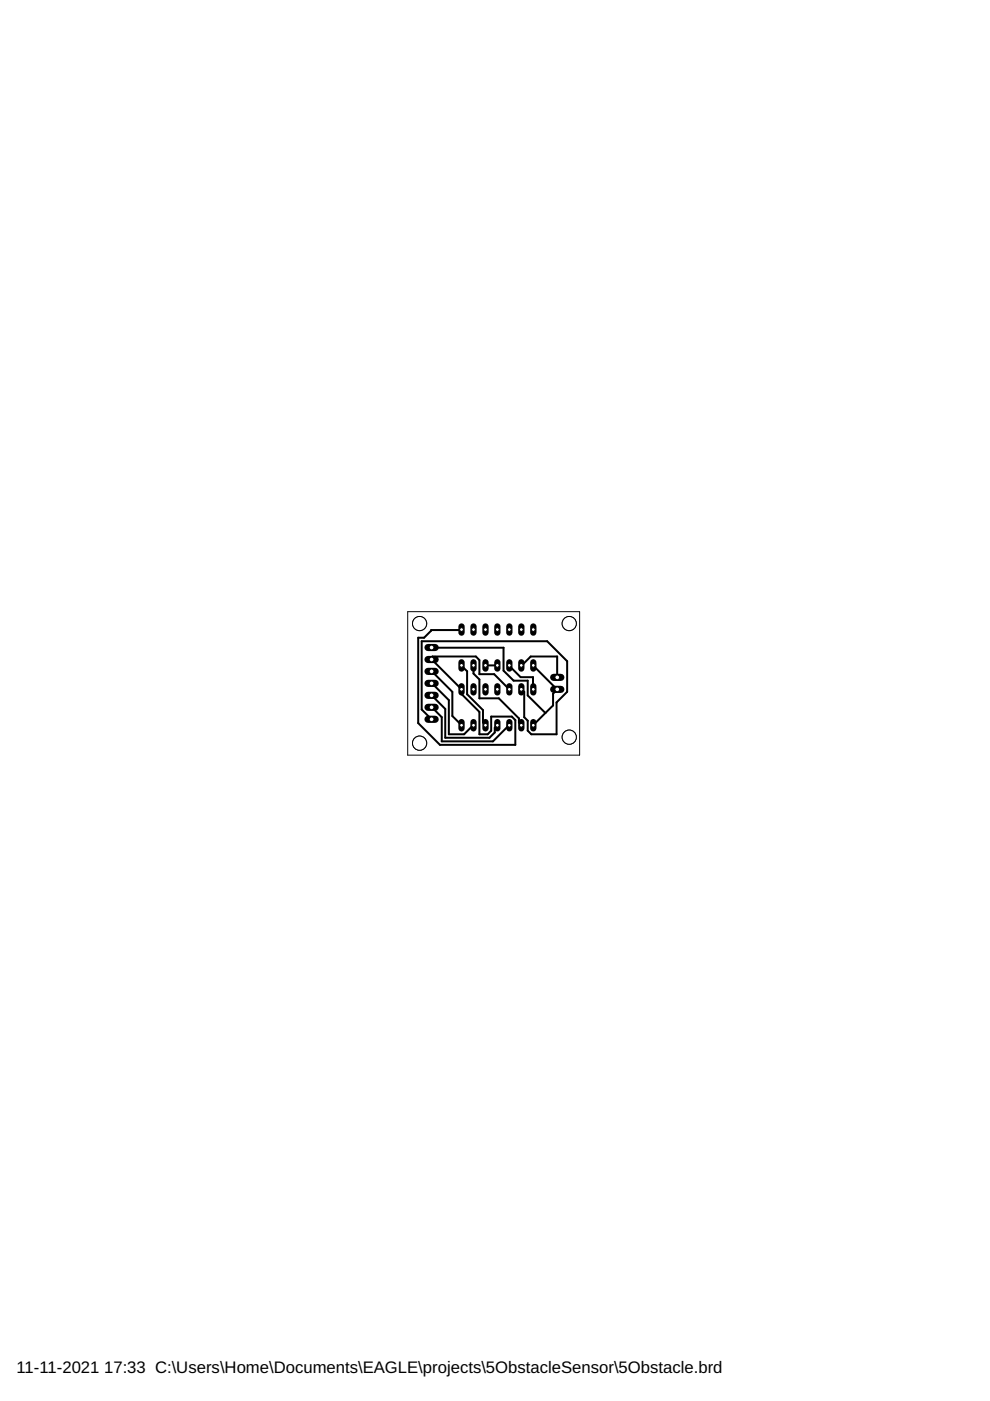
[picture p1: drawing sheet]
<svg xmlns="http://www.w3.org/2000/svg" width="210mm" height="297mm" viewBox="0 0 210 297" stroke-linecap="round" stroke-linejoin="round" font-family="sans-serif">
<g fill="none" stroke="#000" stroke-width=".42">
<path d="M91.5 137.3h15.3v4.9l2.1 2.1h3v3.1l3.7 3.8M97.9 133.5l-6.5 .1-1.5 1.6h-1.2v18.1l4.6 4.6h16v-5.2l-.8-.8h-4.4v3l-.7 .8h-1.8v-4.8l-3.7-3.7-.1-1.1-6.3-6.3 .2-.1v-.5h9.2l.7 .8v2.9h3.2l3.2 3.3M91.5 144.9l3.7 3.5v7.3h3.2l2-1.9M91.5 142.3l4.4 4.4v5.1l2 2M91.5 147.4l2.9 2.9v6.1h9.4l1.1-1.1v-1l.6-.5M91.5 150l2.2 2.1v5.1h10.8l3.5-3.4M97.9 141.1l1.1 1.2v4.9l3.4 3.4v2.6l.5 .6M100.4 141.1v1.7l1.2 1.3v4h4.2l4.2 4.2v.9l.5 .6M102.9 141.1h2.6M108 141.1l2.4 2.5h2.6l.1 2.6M110.5 146.2l.6 .5v5.4l.8 .7v2.1l.7 .8h5.4v-6.8l2.2-2.2v-6.5l-4.2-4.2h-26.6v14.4l2.1 2.1M110.5 141.1l2-1.9h5.6v4.4"/>
<path d="M113.1 141.1l5.1 5.1-.9 .9v2.5l-1.7 1.6M115.6 151.2l-2.5 2.6M118.1 143.6h.1"/>
</g>
<path d="M97.9 153.1v1.3" fill="none" stroke="#000" stroke-width="1.3"/>
<circle cx="97.9" cy="153.8" r=".4" fill="#fff" stroke="#000" stroke-width=".21"/>
<path d="M100.4 153.1v1.3" fill="none" stroke="#000" stroke-width="1.3"/>
<circle cx="100.4" cy="153.8" r=".4" fill="#fff" stroke="#000" stroke-width=".21"/>
<path d="M113.1 153.1v1.3" fill="none" stroke="#000" stroke-width="1.3"/>
<circle cx="113.1" cy="153.8" r=".4" fill="#fff" stroke="#000" stroke-width=".21"/>
<path d="M113.1 145.5v1.3" fill="none" stroke="#000" stroke-width="1.3"/>
<circle cx="113.1" cy="146.2" r=".4" fill="#fff" stroke="#000" stroke-width=".21"/>
<path d="M102.9 153.1v1.3" fill="none" stroke="#000" stroke-width="1.3"/>
<circle cx="102.9" cy="153.8" r=".4" fill="#fff" stroke="#000" stroke-width=".21"/>
<path d="M105.5 153.1v1.3" fill="none" stroke="#000" stroke-width="1.3"/>
<circle cx="105.5" cy="153.8" r=".4" fill="#fff" stroke="#000" stroke-width=".21"/>
<path d="M110.5 153.1v1.3" fill="none" stroke="#000" stroke-width="1.3"/>
<circle cx="110.5" cy="153.8" r=".4" fill="#fff" stroke="#000" stroke-width=".21"/>
<path d="M108 153.1v1.3" fill="none" stroke="#000" stroke-width="1.3"/>
<circle cx="108" cy="153.8" r=".4" fill="#fff" stroke="#000" stroke-width=".21"/>
<path d="M110.5 145.5v1.3" fill="none" stroke="#000" stroke-width="1.3"/>
<circle cx="110.5" cy="146.2" r=".4" fill="#fff" stroke="#000" stroke-width=".21"/>
<path d="M108 145.5v1.3" fill="none" stroke="#000" stroke-width="1.3"/>
<circle cx="108" cy="146.2" r=".4" fill="#fff" stroke="#000" stroke-width=".21"/>
<path d="M105.5 145.5v1.3" fill="none" stroke="#000" stroke-width="1.3"/>
<circle cx="105.5" cy="146.2" r=".4" fill="#fff" stroke="#000" stroke-width=".21"/>
<path d="M102.9 145.5v1.3" fill="none" stroke="#000" stroke-width="1.3"/>
<circle cx="102.9" cy="146.2" r=".4" fill="#fff" stroke="#000" stroke-width=".21"/>
<path d="M100.4 145.5v1.3" fill="none" stroke="#000" stroke-width="1.3"/>
<circle cx="100.4" cy="146.2" r=".4" fill="#fff" stroke="#000" stroke-width=".21"/>
<path d="M97.9 145.5v1.3" fill="none" stroke="#000" stroke-width="1.3"/>
<circle cx="97.9" cy="146.2" r=".4" fill="#fff" stroke="#000" stroke-width=".21"/>
<path d="M97.9 140.4v1.4" fill="none" stroke="#000" stroke-width="1.3"/>
<circle cx="97.9" cy="141.1" r=".4" fill="#fff" stroke="#000" stroke-width=".21"/>
<path d="M100.4 140.4v1.4" fill="none" stroke="#000" stroke-width="1.3"/>
<circle cx="100.4" cy="141.1" r=".4" fill="#fff" stroke="#000" stroke-width=".21"/>
<path d="M113.1 140.4v1.4" fill="none" stroke="#000" stroke-width="1.3"/>
<circle cx="113.1" cy="141.1" r=".4" fill="#fff" stroke="#000" stroke-width=".21"/>
<path d="M113.1 132.8v1.3" fill="none" stroke="#000" stroke-width="1.3"/>
<circle cx="113.1" cy="133.5" r=".4" fill="#fff" stroke="#000" stroke-width=".21"/>
<path d="M102.9 140.4v1.4" fill="none" stroke="#000" stroke-width="1.3"/>
<circle cx="102.9" cy="141.1" r=".4" fill="#fff" stroke="#000" stroke-width=".21"/>
<path d="M105.5 140.4v1.4" fill="none" stroke="#000" stroke-width="1.3"/>
<circle cx="105.5" cy="141.1" r=".4" fill="#fff" stroke="#000" stroke-width=".21"/>
<path d="M110.5 140.4v1.4" fill="none" stroke="#000" stroke-width="1.3"/>
<circle cx="110.5" cy="141.1" r=".4" fill="#fff" stroke="#000" stroke-width=".21"/>
<path d="M108 140.4v1.4" fill="none" stroke="#000" stroke-width="1.3"/>
<circle cx="108" cy="141.1" r=".4" fill="#fff" stroke="#000" stroke-width=".21"/>
<path d="M110.5 132.8v1.3" fill="none" stroke="#000" stroke-width="1.3"/>
<circle cx="110.5" cy="133.5" r=".4" fill="#fff" stroke="#000" stroke-width=".21"/>
<path d="M108 132.8v1.3" fill="none" stroke="#000" stroke-width="1.3"/>
<circle cx="108" cy="133.5" r=".4" fill="#fff" stroke="#000" stroke-width=".21"/>
<path d="M105.5 132.8v1.3" fill="none" stroke="#000" stroke-width="1.3"/>
<circle cx="105.5" cy="133.5" r=".4" fill="#fff" stroke="#000" stroke-width=".21"/>
<path d="M102.9 132.8v1.3" fill="none" stroke="#000" stroke-width="1.3"/>
<circle cx="102.9" cy="133.5" r=".4" fill="#fff" stroke="#000" stroke-width=".21"/>
<path d="M100.4 132.8v1.3" fill="none" stroke="#000" stroke-width="1.3"/>
<circle cx="100.4" cy="133.5" r=".4" fill="#fff" stroke="#000" stroke-width=".21"/>
<path d="M97.9 132.8v1.3" fill="none" stroke="#000" stroke-width="1.3"/>
<circle cx="97.9" cy="133.5" r=".4" fill="#fff" stroke="#000" stroke-width=".21"/>
<path d="M90.7 147.4h1.6" fill="none" stroke="#000" stroke-width="1.5"/>
<circle cx="91.5" cy="147.4" r=".51" fill="#fff" stroke="#000" stroke-width=".21"/>
<path d="M90.7 150h1.6" fill="none" stroke="#000" stroke-width="1.5"/>
<circle cx="91.5" cy="150" r=".51" fill="#fff" stroke="#000" stroke-width=".21"/>
<path d="M90.7 152.5h1.6" fill="none" stroke="#000" stroke-width="1.5"/>
<circle cx="91.5" cy="152.5" r=".51" fill="#fff" stroke="#000" stroke-width=".21"/>
<path d="M90.7 144.9h1.6" fill="none" stroke="#000" stroke-width="1.5"/>
<circle cx="91.5" cy="144.9" r=".51" fill="#fff" stroke="#000" stroke-width=".21"/>
<path d="M90.7 142.3h1.6" fill="none" stroke="#000" stroke-width="1.5"/>
<circle cx="91.5" cy="142.3" r=".51" fill="#fff" stroke="#000" stroke-width=".21"/>
<path d="M90.7 139.8h1.6" fill="none" stroke="#000" stroke-width="1.5"/>
<circle cx="91.5" cy="139.8" r=".51" fill="#fff" stroke="#000" stroke-width=".21"/>
<path d="M90.7 137.3h1.6" fill="none" stroke="#000" stroke-width="1.5"/>
<circle cx="91.5" cy="137.3" r=".51" fill="#fff" stroke="#000" stroke-width=".21"/>
<path d="M117.4 146.2h1.5" fill="none" stroke="#000" stroke-width="1.5"/>
<circle cx="118.2" cy="146.2" r=".51" fill="#fff" stroke="#000" stroke-width=".21"/>
<path d="M117.4 143.6h1.5" fill="none" stroke="#000" stroke-width="1.5"/>
<circle cx="118.2" cy="143.6" r=".51" fill="#fff" stroke="#000" stroke-width=".21"/>
<g fill="none" stroke="#000" stroke-width=".21">
<path d="M86.4 129.7h36.5v30.4h-36.5z"/>
<circle cx="89" cy="132.2" r="1.5"/>
</g>
<circle cx="89" cy="132.2" r="1.5" fill="#fff" stroke="#000" stroke-width=".21"/>
<circle cx="120.7" cy="132.2" r="1.5" fill="none" stroke="#000" stroke-width=".21"/>
<circle cx="120.7" cy="132.2" r="1.5" fill="#fff" stroke="#000" stroke-width=".21"/>
<circle cx="89" cy="157.6" r="1.5" fill="none" stroke="#000" stroke-width=".21"/>
<circle cx="89" cy="157.6" r="1.5" fill="#fff" stroke="#000" stroke-width=".21"/>
<circle cx="120.7" cy="156.3" r="1.5" fill="none" stroke="#000" stroke-width=".21"/>
<circle cx="120.7" cy="156.3" r="1.5" fill="#fff" stroke="#000" stroke-width=".21"/>
<g font-size="3.5">
<text x="3.5" y="291">11-11-2021</text>
<text x="22.1" y="291">17:33 C:\Users\Home\Documents\EAGLE\projects\5ObstacleSensor\5Obstacle.brd</text>
</g>
</svg>
